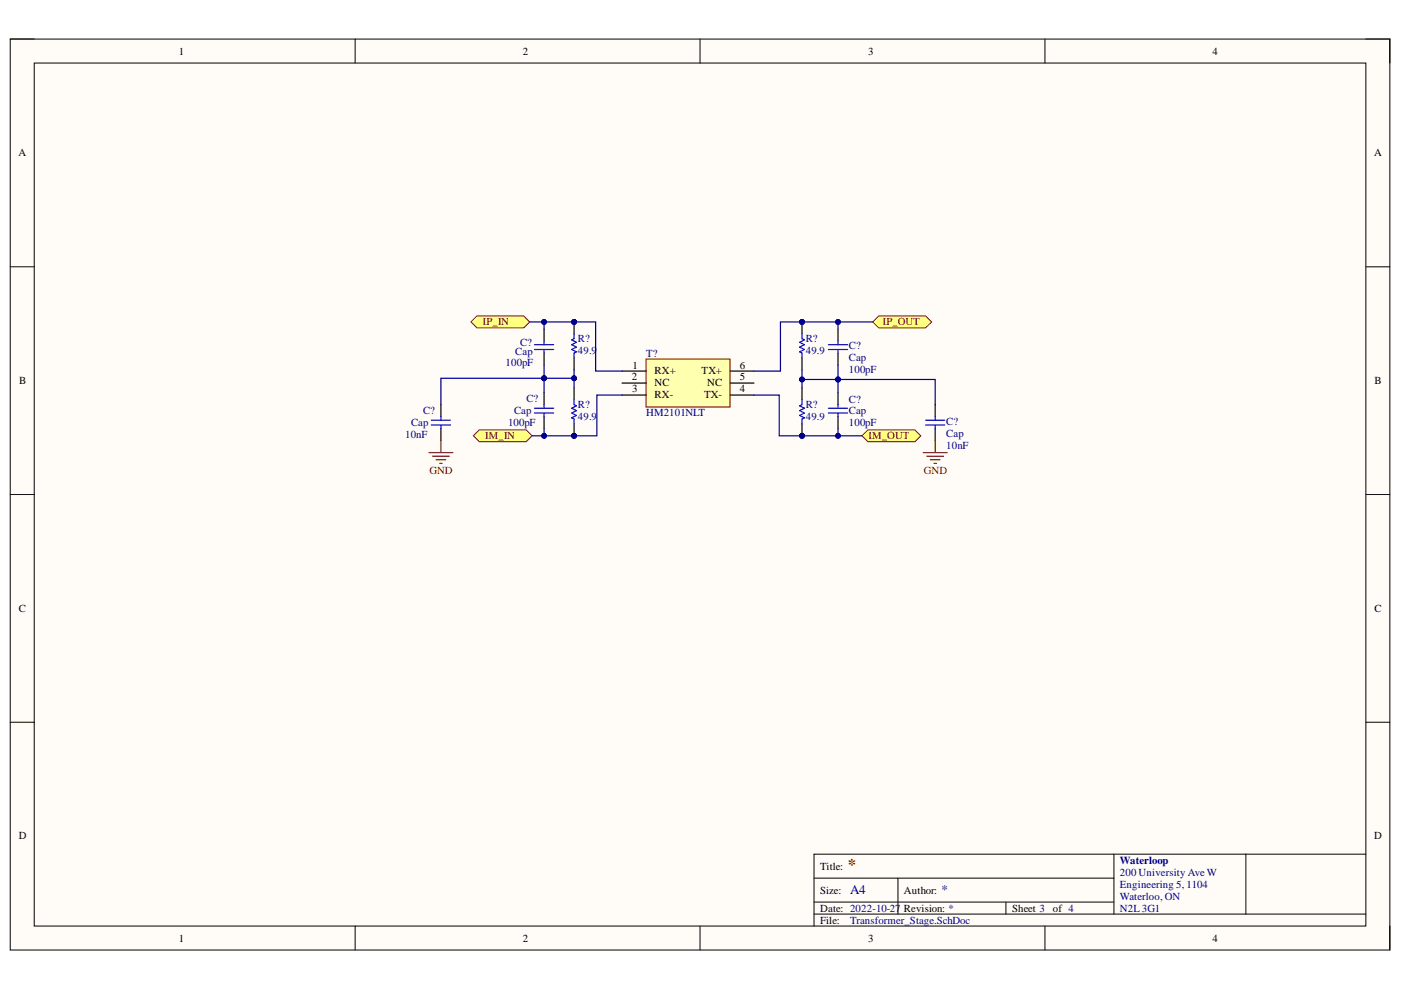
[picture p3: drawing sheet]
<svg xmlns="http://www.w3.org/2000/svg" width="297mm" height="210mm" viewBox="0 0 297 210" stroke-linecap="round" stroke-linejoin="round" font-family="sans-serif">
<path d="M2.2 8.3h292.5v193.1h-292.5z" fill-rule="evenodd" fill="#fffcf8"/>
<path d="M2.2 8.3h292.5v193.1h-292.5z" fill="none" stroke="#000" stroke-width=".21"/>
<path d="M7.3 13.4h282.3v182.9h-282.3z" fill-rule="evenodd" fill="#fffcf8"/>
<g fill="none" stroke="#000" stroke-width=".21">
<path d="M2.2 8.3h5.1M7.3 13.4h282.3v182.9h-282.3zM75.3 8.3v5.1M148.4 8.3v5.1M221.5 8.3v5.1M289.6 8.3h5.1v5.1M2.2 56.6h5.1M289.6 56.6h5.1M2.2 104.9h5.1M289.6 104.9h5.1M2.2 153.1h5.1M289.6 153.1h5.1"/>
<path d="M75.3 196.3v5.1M148.4 196.3v5.1M172.6 186.2h63.6M172.6 193.8h117M172.6 191.3h63.6M190.4 186.2v7.6M213.3 191.3v2.5M221.5 196.3v5.1M236.2 181.1v12.7M264.2 181.1v12.7M289.6 181.1h-117v15.2M294.7 196.3v5.1"/>
</g>
<path d="M137 76.1h17.8v10.2h-17.8z" fill-rule="evenodd" fill="#ffffb0"/>
<path d="M137 76.1h17.8v10.2h-17.8z" fill="none" stroke="#85200c" stroke-width=".25"/>
<g fill="none" stroke="#000" stroke-width=".25">
<path d="M115.4 69.8v2.5M115.4 74.9v2.5M121.7 75.9v2.5M131.9 78.7h5.1M154.8 78.7h5.1M93.5 85.8v2.5M93.5 90.9v2.5M115.4 83.2v2.6M115.4 88.3v2.6M121.7 82.2v2.6M131.9 81.2h5.1M131.9 83.8h5.1"/>
<path d="M154.8 81.2h5.1M154.8 83.8h5.1"/>
</g>
<g fill="none" stroke="#00f" stroke-width=".25">
<path d="M113.3 73.1h4.1M113.3 74.1h4.1M115.4 72.3v.8M115.4 74.1v.8M121.7 70.8v1l-.5 .3 1 .5-1 .5 1 .5-1 .5 1 .5-.5 .3v1M91.4 90.1h4.1M91.4 89.1h4.1M93.5 88.3v.8M93.5 90.1v.8M113.3 87.6h4.1M113.3 86.6h4.1M115.4 85.8v.8"/>
<path d="M115.4 87.6v.7M121.7 84.8v1l.5 .2-1 .6 1 .5-1 .5 1 .5-1 .5"/>
</g>
<path d="M90.9 96h5.1M91.7 96.7h3.6M92.5 97.5h2M93.2 98.2h.5M93.5 93.4v2.6" fill="none" stroke="#800000" stroke-width=".25"/>
<path d="M101.1 67h9.9l1.3 1.3-1.3 1.2h-9.9l-1.3-1.2z" fill-rule="evenodd" fill="#ffff80"/>
<path d="M101.1 67h9.9l1.3 1.3-1.3 1.2h-9.9l-1.3-1.2z" fill="none" stroke="#800000" stroke-width=".21"/>
<path d="M101.6 91.1h9.9l1.3 1.3-1.3 1.3h-9.9l-1.3-1.3z" fill-rule="evenodd" fill="#ffff80"/>
<path d="M101.6 91.1h9.9l1.3 1.3-1.3 1.3h-9.9l-1.3-1.3z" fill="none" stroke="#800000" stroke-width=".21"/>
<path d="M170 75.9v2.5M177.7 69.8v2.5M177.7 74.9v2.5M170 82.2v2.6M177.7 83.2v2.6M177.7 88.3v2.6M198.3 85.8v2.5M198.3 90.9v2.5" fill="none" stroke="#000" stroke-width=".25"/>
<g fill="none" stroke="#00f" stroke-width=".25">
<path d="M170 70.8v1l.5 .3-1 .5 1 .5-1 .5 1 .5-1 .5 .5 .3v1M175.6 73.1h4.1M175.6 74.1h4.1M177.7 72.3v.8M177.7 74.1v.8M170 84.8v1l-.5 .2 1 .6-1 .5 1 .5-1 .5 1 .5M175.6 87.6h4.1M175.6 86.6h4.1M177.7 85.8v.8M177.7 87.6v.7M196.2 90.1h4.1M196.2 89.1h4.1"/>
<path d="M198.3 88.3v.8M198.3 90.1v.8"/>
</g>
<path d="M195.7 96h5.1M196.5 96.7h3.6M197.3 97.5h2M198 98.2h.5M198.3 93.4v2.6" fill="none" stroke="#800000" stroke-width=".25"/>
<path d="M186.3 67h9.9l1.3 1.3-1.3 1.2h-9.9l-1.3-1.2z" fill-rule="evenodd" fill="#ffff80"/>
<path d="M186.3 67h9.9l1.3 1.3-1.3 1.2h-9.9l-1.3-1.2z" fill="none" stroke="#800000" stroke-width=".21"/>
<path d="M182.8 92.4l1.2-1.3h10l1.2 1.3-1.2 1.3h-10z" fill-rule="evenodd" fill="#ffff80"/>
<path d="M182.8 92.4l1.2-1.3h10l1.2 1.3-1.2 1.3h-10z" fill="none" stroke="#800000" stroke-width=".21"/>
<path d="M112.3 68.3h14v10.4h5.6" fill="none" stroke="#000080" stroke-width=".25"/>
<circle cx="115.4" cy="68.3" r=".51" fill="#000080"/>
<circle cx="115.4" cy="68.3" r=".51" fill="none" stroke="#000080" stroke-width=".21"/>
<path d="M131.9 83.8h-5.4v8.6h-13.7" fill="none" stroke="#000080" stroke-width=".25"/>
<circle cx="115.4" cy="92.4" r=".51" fill="#000080"/>
<circle cx="115.4" cy="92.4" r=".51" fill="none" stroke="#000080" stroke-width=".21"/>
<path d="M115.4 90.9v1.5" fill="none" stroke="#000080" stroke-width=".25"/>
<circle cx="115.4" cy="92.4" r=".51" fill="#000080"/>
<circle cx="115.4" cy="92.4" r=".51" fill="none" stroke="#000080" stroke-width=".21"/>
<path d="M115.4 68.3v1.5" fill="none" stroke="#000080" stroke-width=".25"/>
<circle cx="115.4" cy="68.3" r=".51" fill="#000080"/>
<circle cx="115.4" cy="68.3" r=".51" fill="none" stroke="#000080" stroke-width=".21"/>
<path d="M121.7 78.4v3.8" fill="none" stroke="#000080" stroke-width=".25"/>
<circle cx="121.7" cy="80.2" r=".51" fill="#000080"/>
<circle cx="121.7" cy="80.2" r=".51" fill="none" stroke="#000080" stroke-width=".21"/>
<path d="M115.4 77.4v5.8" fill="none" stroke="#000080" stroke-width=".25"/>
<circle cx="115.4" cy="80.2" r=".51" fill="#000080"/>
<circle cx="115.4" cy="80.2" r=".51" fill="none" stroke="#000080" stroke-width=".21"/>
<path d="M115.4 80.2h6.3" fill="none" stroke="#000080" stroke-width=".25"/>
<circle cx="121.7" cy="80.2" r=".51" fill="#000080"/>
<circle cx="121.7" cy="80.2" r=".51" fill="none" stroke="#000080" stroke-width=".21"/>
<circle cx="115.4" cy="80.2" r=".51" fill="#000080"/>
<circle cx="115.4" cy="80.2" r=".51" fill="none" stroke="#000080" stroke-width=".21"/>
<path d="M115.4 80.2h-21.9v5.6" fill="none" stroke="#000080" stroke-width=".25"/>
<circle cx="115.4" cy="80.2" r=".51" fill="#000080"/>
<circle cx="115.4" cy="80.2" r=".51" fill="none" stroke="#000080" stroke-width=".21"/>
<path d="M185 68.3h-19.5v10.4h-5.6" fill="none" stroke="#000080" stroke-width=".25"/>
<circle cx="177.7" cy="68.3" r=".51" fill="#000080"/>
<circle cx="177.7" cy="68.3" r=".51" fill="none" stroke="#000080" stroke-width=".21"/>
<path d="M177.7 68.3v1.5" fill="none" stroke="#000080" stroke-width=".25"/>
<circle cx="177.7" cy="68.3" r=".51" fill="#000080"/>
<circle cx="177.7" cy="68.3" r=".51" fill="none" stroke="#000080" stroke-width=".21"/>
<path d="M159.9 83.8h5.3v8.6h17.6" fill="none" stroke="#000080" stroke-width=".25"/>
<circle cx="177.7" cy="92.4" r=".51" fill="#000080"/>
<circle cx="177.7" cy="92.4" r=".51" fill="none" stroke="#000080" stroke-width=".21"/>
<path d="M177.7 90.9v1.5" fill="none" stroke="#000080" stroke-width=".25"/>
<circle cx="177.7" cy="92.4" r=".51" fill="#000080"/>
<circle cx="177.7" cy="92.4" r=".51" fill="none" stroke="#000080" stroke-width=".21"/>
<path d="M177.7 77.4v5.8" fill="none" stroke="#000080" stroke-width=".25"/>
<circle cx="177.7" cy="80.5" r=".51" fill="#000080"/>
<circle cx="177.7" cy="80.5" r=".51" fill="none" stroke="#000080" stroke-width=".21"/>
<path d="M170 80.2v2" fill="none" stroke="#000080" stroke-width=".25"/>
<circle cx="170" cy="80.5" r=".51" fill="#000080"/>
<circle cx="170" cy="80.5" r=".51" fill="none" stroke="#000080" stroke-width=".21"/>
<path d="M170 78.4v1.8M170 80.5h7.7" fill="none" stroke="#000080" stroke-width=".25"/>
<circle cx="170" cy="80.5" r=".51" fill="#000080"/>
<circle cx="170" cy="80.5" r=".51" fill="none" stroke="#000080" stroke-width=".21"/>
<circle cx="177.7" cy="80.5" r=".51" fill="#000080"/>
<circle cx="177.7" cy="80.5" r=".51" fill="none" stroke="#000080" stroke-width=".21"/>
<path d="M177.7 80.5h20.6v5.3" fill="none" stroke="#000080" stroke-width=".25"/>
<circle cx="177.7" cy="80.5" r=".51" fill="#000080"/>
<circle cx="177.7" cy="80.5" r=".51" fill="none" stroke="#000080" stroke-width=".21"/>
<g font-size="3.5" fill="#000080">
<text x="121" y="70.2">PIR?01</text>
<text x="169.3" y="70.2">PIR?01</text>
<text x="121" y="91.7">PIR?01</text>
<text x="169.3" y="91.7">PIR?01</text>
</g>
<text font-size="3.5" fill="#800000" x="179.7" y="184.4">*</text>
<g font-size="2.8" fill="#000080">
<text x="180.2" y="189.7">A4</text>
<text x="199.6" y="189.7">*</text>
</g>
<g font-size="2.3">
<text x="37.9" y="11.6">1</text>
<text x="110.8" y="11.6">2</text>
<text x="184" y="11.6">3</text>
<text x="257.1" y="11.6">4</text>
<text x="3.9" y="33.2">A</text>
<text x="291.3" y="33.2">A</text>
<text x="4.1" y="81.4">B</text>
<text x="133.9" y="80.7">2</text>
<text x="134" y="83.2">3</text>
<text x="134.1" y="78.1">1</text>
<text x="138.8" y="79.4">RX+</text>
<text x="138.8" y="81.9">NC</text>
<text x="148.8" y="79.4">TX+</text>
<text x="149.9" y="81.9">NC</text>
<text x="156.9" y="78.1">6</text>
<text x="156.9" y="80.7">5</text>
<text x="156.9" y="83.2">4</text>
<text x="291.4" y="81.4">B</text>
<text x="138.8" y="84.5">RX-</text>
<text x="149.3" y="84.5">TX-</text>
<text x="4" y="129.7">C</text>
<text x="291.4" y="129.7">C</text>
<text x="4" y="178">D</text>
<text x="291.3" y="178">D</text>
<text x="173.9" y="184.4">Title:</text>
<text x="173.9" y="189.5">Size:</text>
<text x="191.7" y="189.5">Author:</text>
<text x="173.9" y="193.3">Date: 2022-10-27</text>
<text x="173.9" y="195.8">File:</text>
<text x="191.7" y="193.3">Revision: *</text>
<text x="214.6" y="193.3">Sheet 3</text>
<text x="223.2" y="193.3">of 4</text>
<text x="37.9" y="199.6">1</text>
<text x="110.8" y="199.6">2</text>
<text x="184" y="199.6">3</text>
<text x="257.1" y="199.6">4</text>
</g>
<g font-size="2.3" fill="#800000">
<text x="102.4" y="69">IP_IN</text>
<text x="187.2" y="69">IP_OUT</text>
<text x="102.9" y="93.2">IM_IN</text>
<text x="184.1" y="93.2">IM_OUT</text>
<text x="91" y="100.5">GND</text>
<text x="195.9" y="100.5">GND</text>
</g>
<g font-size="2.3" fill="#000080">
<text x="107.2" y="77.6">100pF</text>
<text x="109.2" y="75.3">Cap</text>
<text x="110.3" y="73.3">C?</text>
<text x="122.5" y="75.1">49.9</text>
<text x="122.5" y="72.6">R?</text>
<text x="137" y="75.6">T?</text>
<text x="170.8" y="75.1">49.9</text>
<text x="170.8" y="72.6">R?</text>
<text x="180" y="74.1">C?</text>
<text x="180" y="76.6">Cap</text>
<text x="180" y="79.1">100pF</text>
<text x="89.7" y="87.8">C?</text>
<text x="109" y="87.8">Cap</text>
<text x="111.6" y="85.2">C?</text>
<text x="122.5" y="89">49.9</text>
<text x="122.5" y="86.5">R?</text>
<text x="137" y="88.3">HM2101NLT</text>
<text x="170.8" y="89">49.9</text>
<text x="170.8" y="86.5">R?</text>
<text x="180" y="85.5">C?</text>
<text x="180" y="87.8">Cap</text>
<text x="85.9" y="92.9">10nF</text>
<text x="87.2" y="90.3">Cap</text>
<text x="107.7" y="90.3">100pF</text>
<text x="180" y="90.3">100pF</text>
<text x="200.6" y="95.2">10nF</text>
<text x="200.6" y="90.1">C?</text>
<text x="200.6" y="92.7">Cap</text>
<text x="237.4" y="183.1">Waterloop</text>
<text x="237.4" y="185.7">200 University Ave W</text>
<text x="237.4" y="188.2">Engineering 5, 1104</text>
<text x="237.4" y="190.8">Waterloo, ON</text>
<text x="180.2" y="195.8">Transformer_Stage.SchDoc</text>
<text x="237.4" y="193.3">N2L3G1</text>
</g>
</svg>
